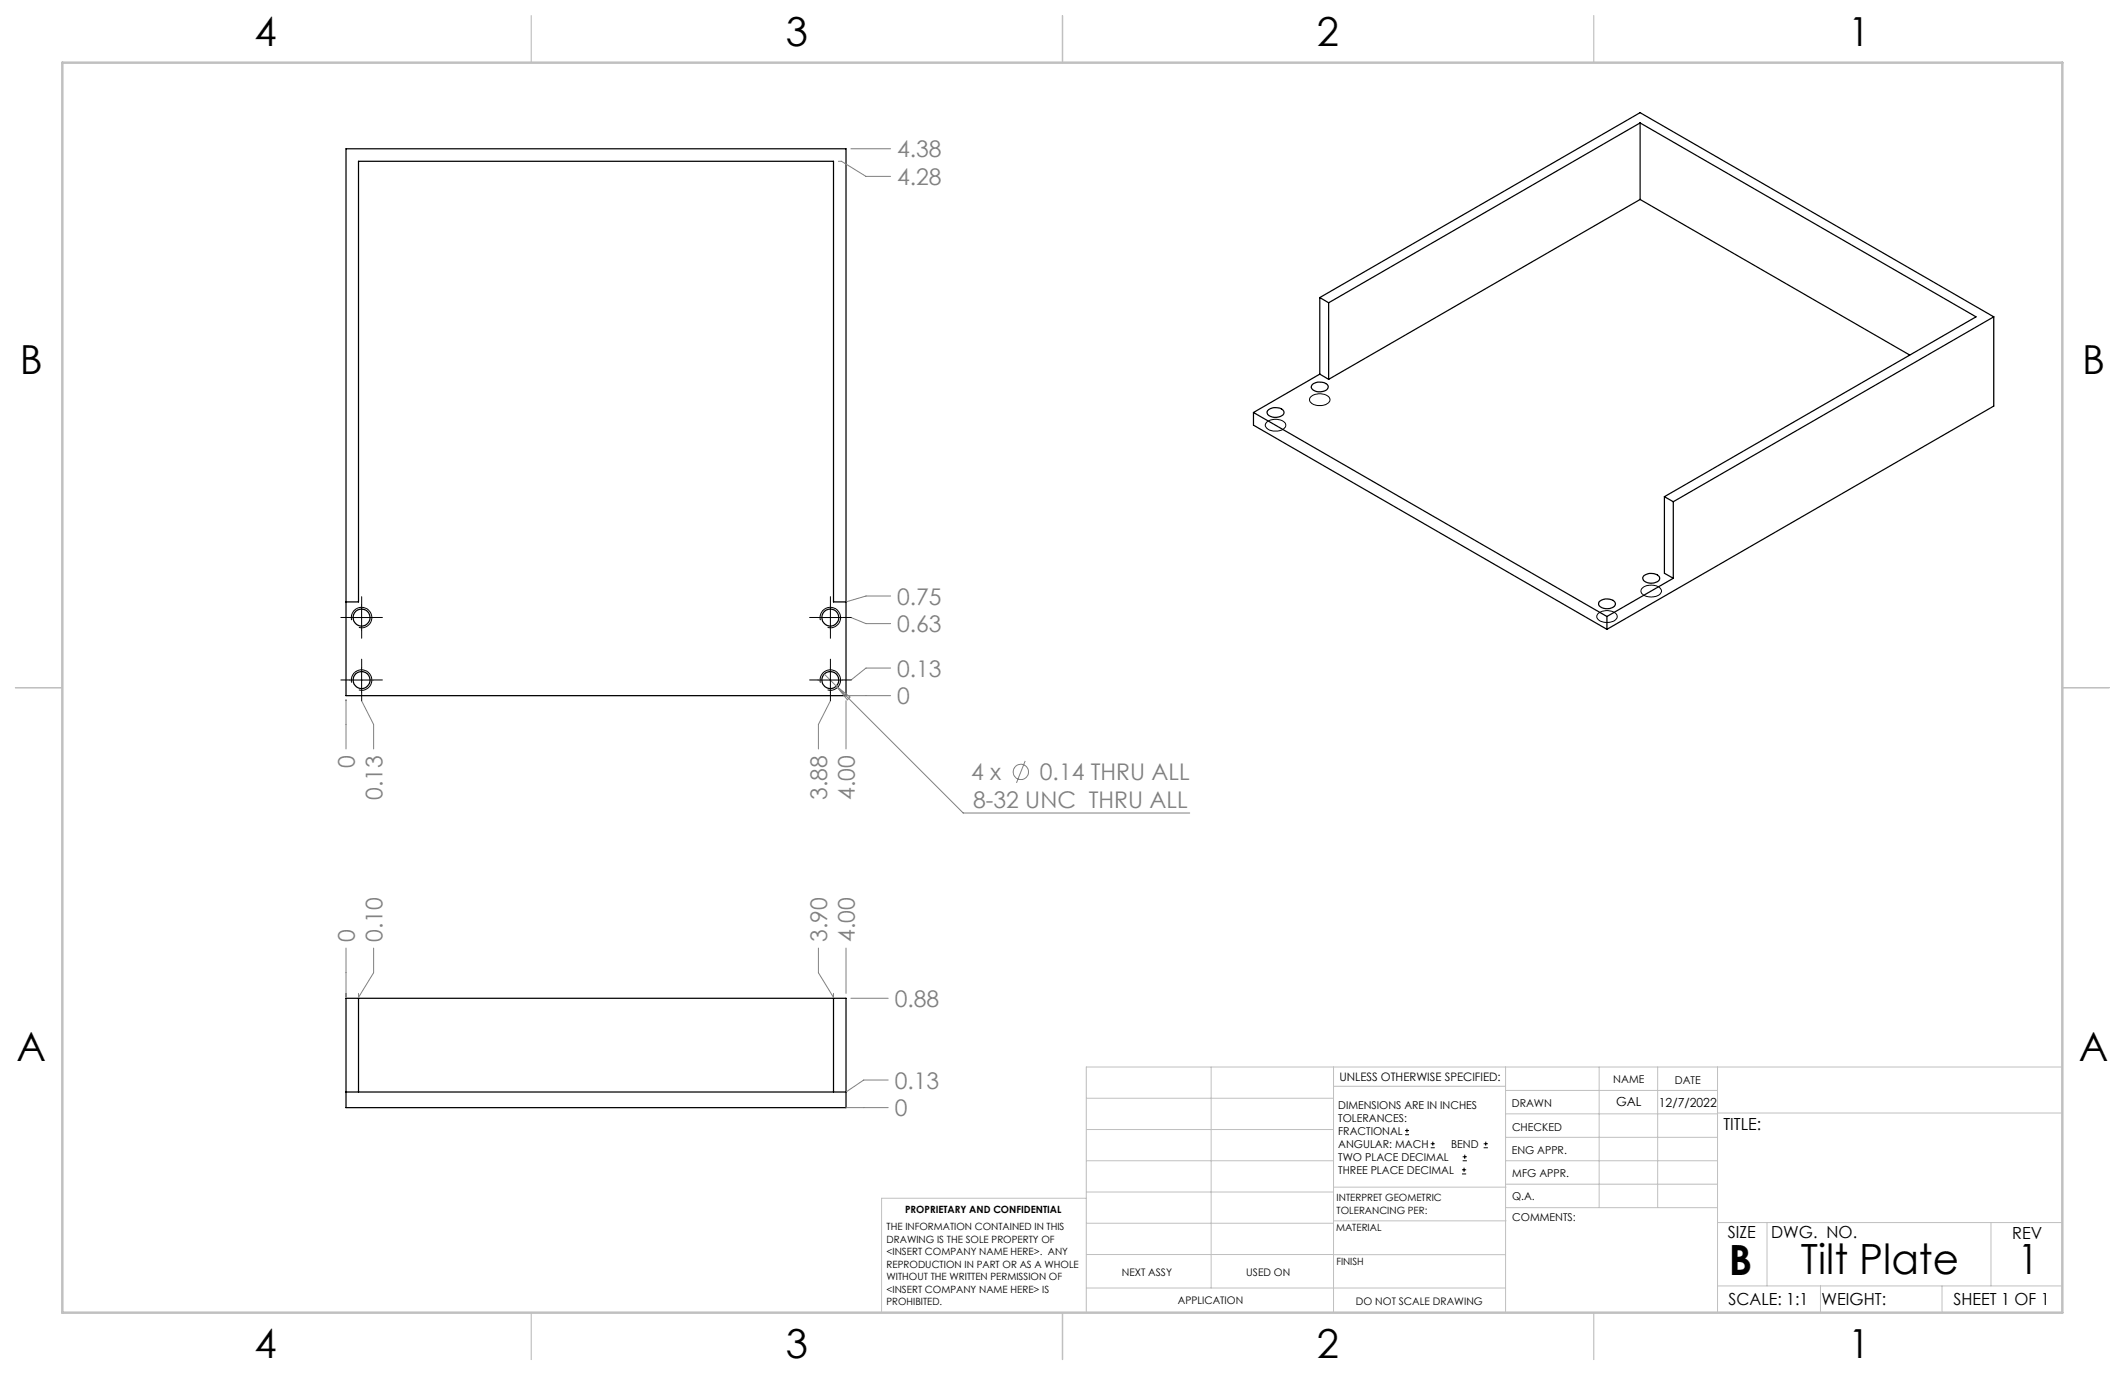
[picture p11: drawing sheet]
<svg xmlns="http://www.w3.org/2000/svg" width="432mm" height="279mm" viewBox="0 0 432 279" stroke-linecap="round" stroke-linejoin="round" font-family="sans-serif">
<g fill="none" stroke="#000" stroke-width=".25">
<path d="M70.3 30.2h101.6v111.2h-101.6zM333.3 25l68.2 39.4-63.3 36.5M333.3 25l-63.3 36.5M333.3 25v15.5M333.3 40.5l-63.3 36.6M333.3 40.5l54.8 31.6M266.7 78.1a2.45 2.45 0 0 1 3.1 .3 1.01 1.01 0 0 1-1.1 1.2 1.69 1.69 0 0 1-2.2-1.1zM268.2 76l1.8 1.1M268.2 76l-13.5 7.8M268.2 60.5l65.1-37.6 71.8 41.5M268.2 60.5l1.8 1M268.2 60.5v15.5"/>
<path d="M270 61.5v15.6M405.1 64.4l-65.1 37.6M405.1 64.4v18.1l-78.6 45.4M254.7 83.8v2.6l71.8 41.5M254.7 83.8l71.8 41.5M257.6 83.5a2.34 2.34 0 0 1 3.2 0 .96 .96 0 0 1-1 1.2 1.71 1.71 0 0 1-2.3-1zM334.1 116.9a2.45 2.45 0 0 1 3.1 .3 .79 .79 0 0 1-.7 1.1 2.05 2.05 0 0 1-2.7-.6v-.3zM338.2 100.9v15.6l1.8 1M338.2 100.9l1.8 1.1M340 117.5l-13.5 7.8M340 102v15.5M70.3 122.3h2.5v-89.5h96.6v89.5h2.5"/>
<path d="M324.9 122.3a2.34 2.34 0 0 1 3.3 .1 1 1 0 0 1-1.1 1.2h-1.2a.94 .94 0 0 1-1-1.3zM326.5 125.3v2.6M70.3 202.8h101.6v22.3h-101.6zM72.8 202.8v19.1M169.4 202.8v19.1M70.3 221.9h101.6"/>
<circle cx="73.5" cy="125.5" r="1.73"/>
<circle cx="73.5" cy="138.2" r="1.73"/>
<circle cx="168.7" cy="125.5" r="1.73"/>
<circle cx="168.7" cy="138.2" r="1.73"/>
</g>
<g fill="none" stroke="#808080" stroke-width=".2">
<path d="M170.4 32.8h.6l5 3h5M172.9 30.2h8.1M167.5 137l2.4 2.4M169.9 139.4l25.8 25.8h46.1M169.9 139.4l2.8 2.2-.5 .6zM172.9 125.5l3.1 1.2h5M181 135.7h-5l-3.1 2.5M181 121.1h-5l-4.1 1.2M70.3 142.2v10M73.5 142.4l2.4 4.8v5M168.7 142.4l-2.4 4.8v5M171.9 141.4h9.1"/>
<path d="M171.9 142.4v9.8M208.3 154.6l-1.7 4.5M70.3 192.7v10M75.9 192.7v5l-3.1 5v-.8M166.3 192.7v5l3.1 5v-.8M171.9 192.7v9.2M172.9 202.8h7.6M180.5 219.5h-5l-3.6 2.4M171.9 225.1h8.6"/>
<circle cx="207.4" cy="156.9" r="1.56"/>
</g>
<g fill="none" stroke="#000" stroke-width=".2">
<path d="M257.5 85.7a2.89 2.89 0 0 1 3.7 .3 1.29 1.29 0 0 1-1.4 1.6 2.12 2.12 0 0 1-2.7-1.2zM266.5 80.5a2.84 2.84 0 0 1 3.7 .4v.1a1.45 1.45 0 0 1-1.6 1.4 1.98 1.98 0 0 1-2.5-1.2l.1-.3zM333.7 119.5a2.89 2.89 0 0 1 3.7 .1 1.12 1.12 0 0 1-1.1 1.6 2.36 2.36 0 0 1-2.9-1zM71 125.5h5M71 138.2h5M71.5 126a2.08 2.08 0 0 1 1.8-2.6 2.08 2.08 0 0 1 2.3 2.3 2.08 2.08 0 0 1-2.7 1.8M71.5 138.7a2.08 2.08 0 0 1 1.8-2.6 2.08 2.08 0 0 1 2.3 2.3 2.08 2.08 0 0 1-2.7 1.8M73.5 123v5M73.5 135.7v5M166.2 125.5h5M166.2 138.2h5M166.7 126a2.08 2.08 0 0 1 1.9-2.6 2.08 2.08 0 0 1 2.2 2.3 2.08 2.08 0 0 1-2.6 1.8"/>
<path d="M166.7 138.7a2.08 2.08 0 0 1 1.9-2.6 2.08 2.08 0 0 1 2.2 2.3 2.08 2.08 0 0 1-2.6 1.8M168.7 123v5M168.7 135.7v5M324.8 124.6a2.84 2.84 0 0 1 3.7 .4 1.28 1.28 0 0 1-1.4 1.4 2.17 2.17 0 0 1-2.7-1.1zM285.5 230.6h.8M285.5 229.7h.8M285.9 229.3v.9M290.7 233.2h.8M290.7 232.4h.8M291.1 232v.8M297.1 238.5h.8M297.1 237.7h.8"/>
<path d="M297.2 235.9h.9M297.2 235.1h.9M297.5 237.3v.8M297.6 234.6v.9M301.5 233.2h.8M301.5 232.4h.8M301.9 232v.8"/>
</g>
<g fill="none" stroke="#c0c0c0" stroke-width=".2">
<path d="M246.1 216.8v44.9M271 216.8v49.9M305.9 216.8v49.9M324.9 216.8v28.6M336.8 216.8v28.6M349 216.8v49.9M419.1 216.8h-198.4v49.9M220.7 235.9h50.3M220.7 229.5h50.3M220.7 223.2h50.3M271 220.7h34.9M305.9 231.1h43.1"/>
<path d="M305.9 226.3h43.1M305.9 221.6h43.1M305.9 235.9h43.1M349 226.2h70.1M220.7 248.6h50.3M220.7 242.2h50.3M220.7 254.9h50.3M220.7 243.5h-41.6v23.2M271 255h34.9M271 248.1h35M271 241.2h35M305.9 240.6h43.1"/>
<path d="M306 245.4h43M349 248.4h70.1M359.1 248.4v12.9M404.6 248.4v12.9M220.7 261.7h85.2M349 261.3h70.1M369.9 261.3v5.4M394.6 261.3v5.4"/>
</g>
<path d="M108 3.2v9.5M215.9 3.2v9.5M323.8 3.2v9.5M3.1 139.7h9.6M419.1 139.7h9.5M108 266.7v9.6M215.9 266.7v9.6M323.8 266.7v9.6" fill="none" stroke="#c0c0c0" stroke-width=".25"/>
<path d="M12.7 12.7h406.4v254h-406.4z" fill="none" stroke="#c0c0c0" stroke-width=".5"/>
<g fill="none" stroke="#000" stroke-width=".2" stroke-dasharray="15.2 1.3 1.3 1.3">
<path d="M71 125.5h-1.7M71 138.2h-1.7M73.5 123v-1.8M73.5 128v1.7M73.5 135.7v-1.8M76 125.5h1.7M76 138.2h1.7M166.2 125.5h-1.7M166.2 138.2h-1.7M168.7 123v-1.8M168.7 128v1.7M168.7 135.7v-1.8"/>
<path d="M171.2 125.5h1.8M171.2 138.2h1.8M73.5 140.7v1.7M168.7 140.7v1.7"/>
</g>
<g font-size="8.5">
<text x="351.3" y="259">B</text>
<text x="365.9" y="258.9">Tilt Plate</text>
<text x="410" y="258.9">1</text>
</g>
<g font-size="8.1">
<text x="51.7" y="9.3">4</text>
<text x="159.7" y="9.3">3</text>
<text x="267.6" y="9.3">2</text>
<text x="375.6" y="9.3">1</text>
<text x="4" y="76">B</text>
<text x="423.1" y="76">B</text>
<text x="3.3" y="215.7">A</text>
<text x="422.4" y="215.7">A</text>
<text x="51.7" y="276">4</text>
<text x="159.7" y="276">3</text>
<text x="267.6" y="276">2</text>
<text x="375.6" y="276">1</text>
</g>
<g font-size="4.7" fill="#808080">
<text x="182.3" y="32">4.38</text>
<text x="182.3" y="37.6">4.28</text>
<text x="182.3" y="122.8">0.75</text>
<text x="182.3" y="128.5">0.63</text>
<text x="182.3" y="137.5">0.13</text>
<text x="182.3" y="143.1">0</text>
<text x="72.1" y="156.1" transform="rotate(-90 72.1 156.1)">0</text>
<text x="197.3" y="158.6">4 x</text>
<text x="211.3" y="158.6">0.14 THRU ALL</text>
<text x="77.7" y="162.5" transform="rotate(-90 77.7 162.5)">0.13</text>
<text x="168.1" y="162.5" transform="rotate(-90 168.1 162.5)">3.88</text>
<text x="173.7" y="162.5" transform="rotate(-90 173.7 162.5)">4.00</text>
<text x="197.7" y="164.2">8-32 UNC THRU ALL</text>
<text x="72.1" y="191.3" transform="rotate(-90 72.1 191.3)">0</text>
<text x="77.7" y="191.3" transform="rotate(-90 77.7 191.3)">0.10</text>
<text x="168.1" y="191.3" transform="rotate(-90 168.1 191.3)">3.90</text>
<text x="173.7" y="191.3" transform="rotate(-90 173.7 191.3)">4.00</text>
<text x="181.8" y="204.6">0.88</text>
<text x="181.8" y="221.2">0.13</text>
<text x="181.8" y="226.8">0</text>
</g>
<g font-size="3.4">
<text x="350.2" y="229.5">TITLE:</text>
<text x="351.1" y="251.6">SIZE</text>
<text x="359.9" y="251.6">DWG. NO.</text>
<text x="408.9" y="251.7">REV</text>
<text x="351.2" y="265.2">SCALE: 1:1</text>
<text x="370.1" y="265.3">WEIGHT:</text>
<text x="396.9" y="265.2">SHEET 1 OF 1</text>
</g>
<g font-size="2.5">
<text x="328.4" y="224.8">GAL</text>
<text x="337.1" y="224.9">12/7/2022</text>
</g>
<text font-size="2.4" x="272.2" y="219.7">UNLESS OTHERWISE SPECIFIED:</text>
<g font-size="2.2">
<text x="327.8" y="220.1">NAME</text>
<text x="340.3" y="220.2">DATE</text>
<text x="271.9" y="225.3">DIMENSIONS ARE IN INCHES</text>
<text x="271.9" y="227.9">TOLERANCES:</text>
<text x="307.2" y="224.9">DRAWN</text>
<text x="271.9" y="230.6">FRACTIONAL</text>
<text x="271.9" y="233.2">ANGULAR: MACH</text>
<text x="294.9" y="233.2">BEND</text>
<text x="307.3" y="229.8">CHECKED</text>
<text x="271.9" y="235.9">TWO PLACE DECIMAL</text>
<text x="271.9" y="238.5">THREE PLACE DECIMAL</text>
<text x="307.2" y="234.5">ENG APPR.</text>
<text x="307.3" y="239.2">MFG APPR.</text>
<text x="307.3" y="243.9">Q.A.</text>
<text x="307.3" y="248.1">COMMENTS:</text>
</g>
<g font-size="2.1">
<text x="227.9" y="259.2">NEXT ASSY</text>
<text x="253.3" y="259.2">USED ON</text>
<text x="239.3" y="265">APPLICATION</text>
<text x="275.5" y="265.1">DO NOT SCALE DRAWING</text>
</g>
<g font-size="2">
<text x="271.6" y="244.1">INTERPRET GEOMETRIC</text>
<text x="180.2" y="250">THE INFORMATION CONTAINED IN THIS</text>
<text x="183.9" y="246.4">PROPRIETARY AND CONFIDENTIAL</text>
<text x="271.5" y="250.2">MATERIAL</text>
<text x="271.6" y="246.6">TOLERANCING PER:</text>
<text x="180.2" y="252.5">DRAWING IS THE SOLE PROPERTY OF</text>
<text x="180.2" y="255.1">&lt;INSERT COMPANY NAME HERE&gt;. ANY</text>
<text x="180.2" y="257.6">REPRODUCTION IN PART OR AS A WHOLE</text>
<text x="271.5" y="257">FINISH</text>
<text x="180.2" y="260.1">WITHOUT THE WRITTEN PERMISSION OF</text>
<text x="180.2" y="262.6">&lt;INSERT COMPANY NAME HERE&gt; IS</text>
<text x="180.2" y="265.2">PROHIBITED.</text>
</g>
</svg>
